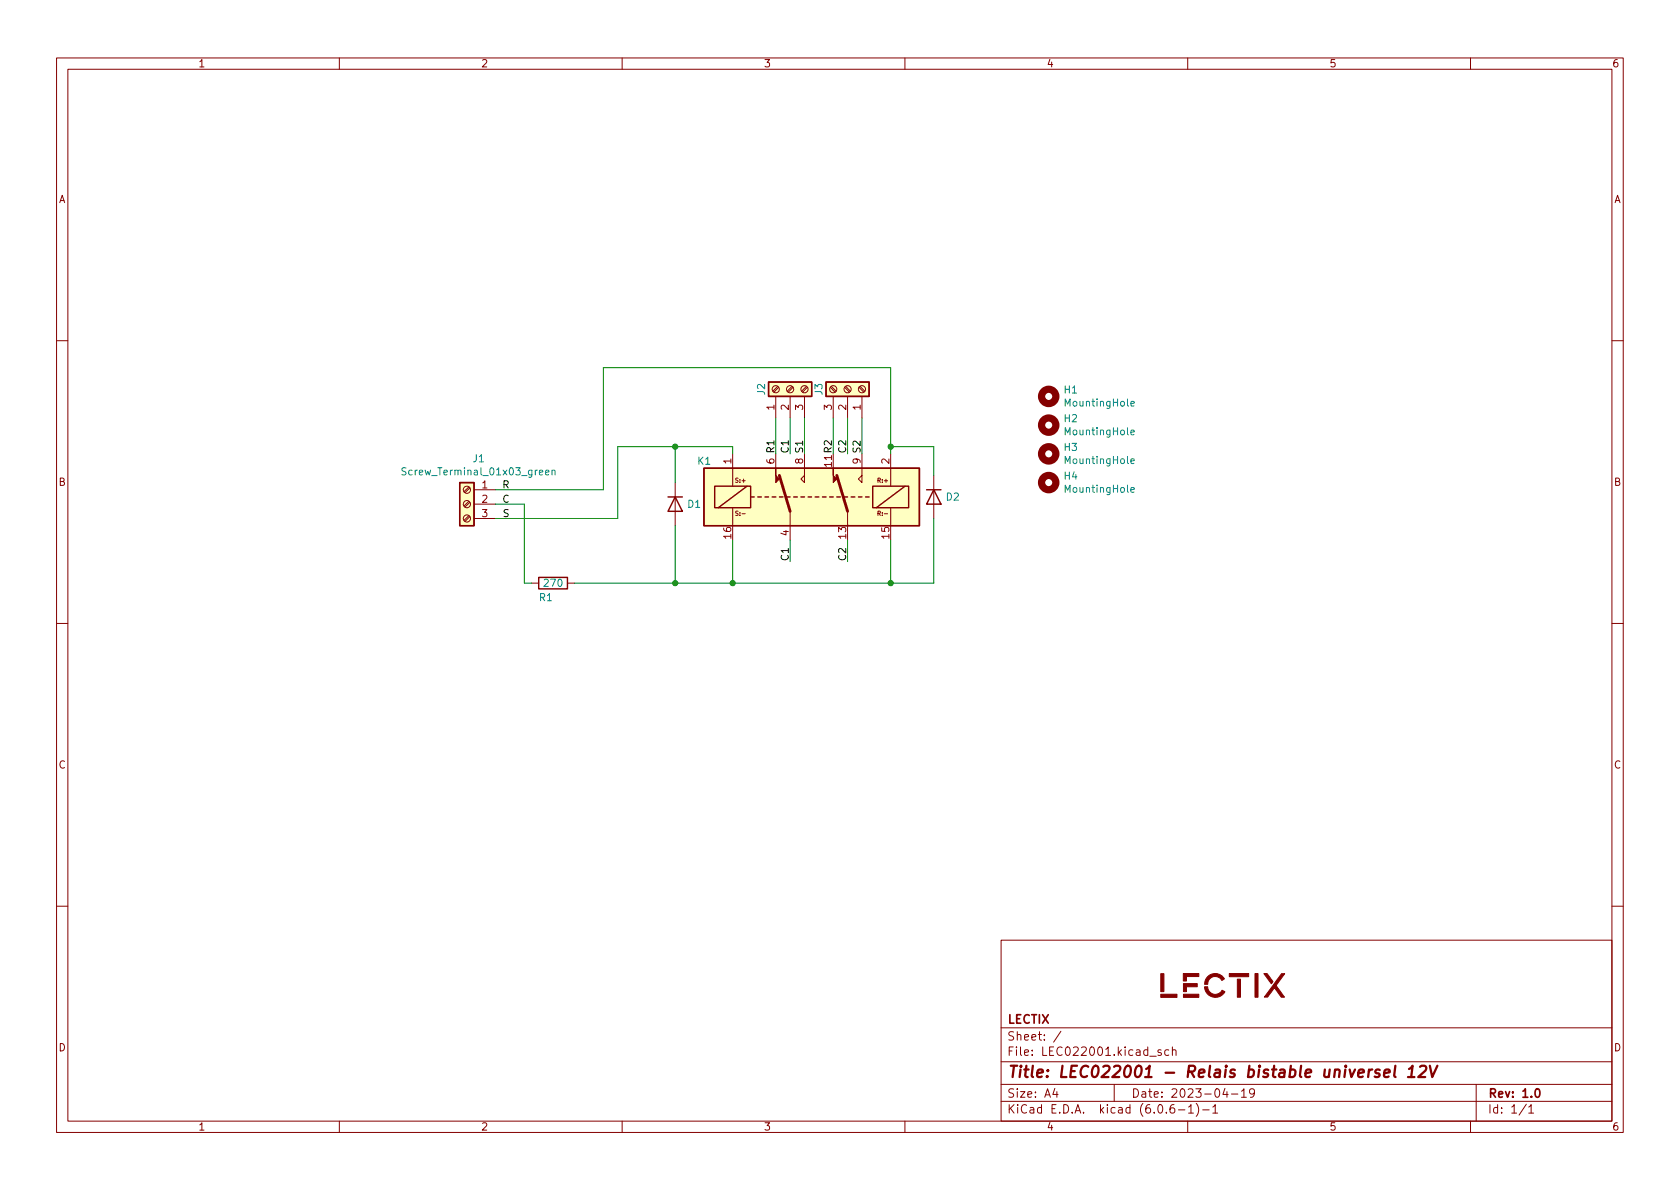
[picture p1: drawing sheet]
<svg xmlns="http://www.w3.org/2000/svg" width="297mm" height="210mm" viewBox="0 0 297 210" stroke-linecap="round" stroke-linejoin="round" font-family="sans-serif">
<g fill="none" stroke="#840000" stroke-width=".18">
<path d="M10 10.2h277v190.1h-277zM12 12.2h273v186.1h-273zM60 10.2v2M110 10.2v2M160 10.2v2M210 10.2v2M260 10.2v2M10 60.2h2M137.2 70.1v3.8M137.5 68.3l-.8 .9M137.7 68.5l-.9 .9M139.7 70.1v3.8"/>
<path d="M140 68.3l-.8 .9M140.2 68.5l-.8 .9M142.2 70.1v3.8M142.6 68.3l-.9 .9M142.7 68.5l-.8 .9M146.8 68.5l.9 .9M147 68.3l.8 .9M147.3 70.1v3.8M149.4 68.5l.8 .9M149.5 68.3l.9 .9M149.9 70.1v3.8M151.9 68.5l.8 .9"/>
<path d="M152.1 68.3l.8 .9M152.4 70.1v3.8M285 60.2h2M82.9 91.2l-.9 .8M82.9 88.6l-.9 .9M82.9 86.1l-.9 .8M83.1 91.4l-.9 .8M83.1 88.8l-.9 .9M83.1 86.3l-.9 .8M83.8 86.6h3.8M83.8 89.1h3.8M83.8 91.7h3.8"/>
<path d="M119.4 85.3v7.7M129.5 80.3v5.7M129.5 89.8v3.2M137.2 80.3v2.5M139.7 90.4v5.1M142.2 80.3v5l-.6-.6 .6-.6M149.9 90.4v2.6M152.4 80.3v5l-.6-.6 .6-.6M157.5 80.3v5.7M157.5 89.8v3.2M165.1 84.1v7.6M10 110.2h2"/>
<path d="M94 103.1h1.2M100.3 103.1h1.3M285 110.2h2M10 160.2h2M177 166.3h108v32h-108zM285 160.2h2M60 198.3v2M110 198.3v2M160 198.3v2M177 194.8h108M177 191.8h108M177 187.8h108"/>
<path d="M177 181.8h108M186.5 192.5l-.4 1h1M186.9 193v1M187.6 182.4l-1.3 1.9M197 191.8v3M203.3 186.8h1.1M205.3 185.7l-.4-.1-.2 .2 .1 .3 .5 .1v.4h-.6M206.6 185.7l-.4-.1-.3 .3v.4l.2 .3h.5M207.3 185.8l.2-.2 .4 .1v.9M207.3 185.1v1.5M207.6 195.3a.59 .59 0 0 0-.7 .7v.5l.1 .3h.4l.2-.1 .1-.5-.1-.2-.5-.1-.2 .3M208.4 196.3h1.1"/>
<path d="M210 198.3v2M210.1 195.8l.5-.5v1.5M210.1 196.8h.9M211.5 195.1a1.72 1.72 0 0 1 0 2.3M212.6 196.3h1.2M214.4 195.8l.5-.5v1.5M214.4 196.8h.9M216.6 192.5l-.4 1h.9M216.9 193v1M217.7 193.5h1.2M219.5 193l.4-.5v1.5M219.5 194h.9"/>
<path d="M221.8 193.2l-.3 .3-.4-.1-.2-.2 .2-.6 .4-.1 .2 .2a.99 .99 0 0 1-.3 1.3h-.3M260 198.3v2M261 191.8v6.5M269.9 195.3l-1.3 1.9M270.3 195.8l.4-.5v1.5M270.3 196.8h.9"/>
<circle cx="137.2" cy="68.8" r=".63"/>
<circle cx="139.7" cy="68.8" r=".63"/>
<circle cx="142.2" cy="68.8" r=".63"/>
<circle cx="147.3" cy="68.8" r=".63"/>
<circle cx="149.9" cy="68.8" r=".63"/>
<circle cx="152.4" cy="68.8" r=".63"/>
<circle cx="82.5" cy="89.1" r=".63"/>
<circle cx="82.5" cy="86.6" r=".63"/>
<circle cx="82.5" cy="91.7" r=".63"/>
</g>
<path d="M271.6 192.6l.2-.1a.82 .82 0 0 1 .6 .7 .82 .82 0 0 1-.3 .8h-.2a.81 .81 0 0 1-.6-.6 .81 .81 0 0 1 .3-.8z" fill="none" stroke="#840000" stroke-width=".3"/>
<path d="M242.6 189.1l-.4 .1-.2 .3M244 189.2a.49 .49 0 0 0-.8 .3v.2l.7 .2v.3l-.3 .3-.6-.1M244.7 189.8l1-.2v-.4l-.6-.1-.3 .3v1l.1 .1 .6-.1M246.7 188.5l-.2 1.7 .3 .3M248.9 190.5h1.2M249.1 189l.7-.5-.3 2M251.1 188.7l.3-.2h.5a.45 .45 0 0 1 .3 .5l-.2 .3-1.2 1.2h1.2M252.8 188.5l.4 2 .9-2" fill="none" stroke="#840000" stroke-width=".4"/>
<g fill="none" stroke="#840000" stroke-width=".25">
<path d="M135.9 67.6h7.6v2.5h-7.6zM146 67.6h7.7v2.5h-7.7zM81.3 85.3h2.5v7.7h-2.5zM118.1 87.9h2.5M119.4 87.9l1.2 2.5h-2.5zM124.5 82.8h38.1v10.2h-38.1zM126.4 86h6.3v3.8h-6.3zM132.1 86l-5.1 3.8M132.7 87.9h.6M134 87.9h.6M135.3 87.9h.6M136.5 87.9h.7"/>
<path d="M137.8 87.9h.6M139.1 87.9h.6M140.3 87.9h.7M141.6 87.9h.6M142.9 87.9h.6M144.1 87.9h.7M145.4 87.9h.6M146.7 87.9h.6M148 87.9h.6M149.2 87.9h.7M150.5 87.9h.6M151.8 87.9h.6"/>
<path d="M153 87.9h.7M154.3 86h6.4v3.8h-6.4zM160 86l-5.1 3.8M163.8 86.6h2.6M165.1 86.6l1.3 2.5h-2.6zM95.2 102.1h5.1v2h-5.1z"/>
</g>
<g fill="#ffffc2" stroke="#ffffc2" stroke-width=".18">
<path d="M81.3 85.3h2.5v7.7h-2.5z"/>
<path d="M146 67.6h7.7v2.5h-7.7z"/>
<path d="M135.9 67.6h7.6v2.5h-7.6z"/>
<path d="M124.5 82.8h38.1v10.2h-38.1z"/>
</g>
<path d="M200 76.5l.6-.1-.1-.3-.4-.1-.1 .2v.6h.5M200 71.4l.6-.1-.1-.3h-.4l-.1 .2v.6h.5M71.8 82.8l-.5-.1-.2 .1v.4l.6 .2 .1 .3-.3 .3-.4-.1M96.5 83.6l.6-.2-.1-.2-.4-.1-.1 .2v.6h.5M97.6 83.3l.2-.2 .3 .1v.8M97.6 83.1v.9M200 86.6l.6-.1-.1-.2-.4-.1-.1 .2v.6h.5M200 81.6l.6-.2-.1-.2-.4-.1-.1 .2v.6h.5" fill="none" stroke="#008484" stroke-width=".18"/>
<g fill="none" stroke="#840000" stroke-width="1.3">
<circle cx="185.4" cy="75.2" r="1.27"/>
<circle cx="185.4" cy="70.1" r="1.27"/>
<circle cx="185.4" cy="80.3" r="1.27"/>
<circle cx="185.4" cy="85.3" r="1.27"/>
</g>
<g fill="#840000" stroke="#840000" stroke-width=".18">
<path d="M205.2 172.2h.6v3.2h-.6z"/>
<path d="M205.2 175.8h2.9v.6h-2.9z"/>
<path d="M209.2 175.8h2.8v.6h-2.8z"/>
<path d="M218.8 173.1h.5v3.2h-.5z"/>
<path d="M217.3 172.2h3.5v.5h-3.5z"/>
<path d="M221.9 172.2h.5v4.1h-.5z"/>
<path d="M209.2 173.9h2.5v.6h-1.9v.9h-.6z"/>
<path d="M209.2 172.2h2.8v.5h-2.2v.8h-.6z"/>
<path d="M223.5 172.2h.5l.6 .7a.81 .81 0 0 1 .4 .8l-.2 .3z"/>
<path d="M213.5 172.7a1.9 1.9 0 0 1 2.8 .1l.2 .3-.4 .3-.3-.3a1.44 1.44 0 0 0-1.3-.4l-.5 .2-.3 .4-.2 .8h-.5l.2-.9z"/>
<path d="M213 174.5h.5a1.32 1.32 0 0 0 2.1 1.1l.5-.5 .4 .2a.37 .37 0 0 1-.3 .5 1.91 1.91 0 0 1-2 .4 1.91 1.91 0 0 1-1.2-1.7z"/>
<path d="M226.6 172.2h.6l-1.6 2.1 1.5 2h-.6l-1.2-1.6-1.2 1.6h-.6z"/>
<path d="M137.2 82.8v1.3l.6 .6-.6 .6z"/>
<path d="M147.3 82.8v1.3l.7 .6-.7 .6z"/>
</g>
<path d="M137.8 84.1l1.9 6.3M148 84.1l1.9 6.3" fill="none" stroke="#840000" stroke-width=".51"/>
<g fill="none" stroke="#008400" stroke-width=".18">
<path d="M119.4 79v6.3M137.2 73.9v6.4M139.7 73.9v6.4M142.2 73.9v6.4M147.3 73.9v6.4M149.9 73.9v6.4M152.4 73.9v6.4M157.5 79h7.6v5.1M87.6 89.1h5.1v14h1.3M119.4 93v10.1M129.5 80.3v-1.3h-20.3v12.7h-21.6M129.5 95.5v7.6"/>
<path d="M139.7 95.5v3.8M149.9 95.5v3.8M157.5 80.3v-15.3h-50.8v21.6h-19.1M157.5 95.5v7.6M165.1 91.7v11.4h-63.5"/>
</g>
<g fill="#008400" stroke="#008400" stroke-width=".18">
<circle cx="157.5" cy="103.1" r=".46"/>
<circle cx="157.5" cy="79" r=".46"/>
<circle cx="119.4" cy="79" r=".46"/>
<circle cx="119.4" cy="103.1" r=".46"/>
<circle cx="129.5" cy="103.1" r=".46"/>
</g>
<text font-size="2.8" fill="#840000" x="178" y="190.6">Title: LEC022001 - Relais bistable universel 12V</text>
<g font-size="2.1" fill="#840000">
<text x="178" y="184">Sheet: /</text>
<text x="178" y="181">LECTIX</text>
<text x="178" y="186.7">File: LEC022001.kicad_sch</text>
<text x="178" y="196.9">KiCad E.D.A. kicad (6.0.6-1)-1</text>
<text x="178" y="194.1">Size: A4</text>
<text x="200" y="194.1">Date: 2023-04-19</text>
<text x="263" y="194.1">Rev: 1.0</text>
<text x="263" y="196.9">Id: 1/1</text>
</g>
<g font-size="1.8" fill="#840000">
<text x="35" y="11.9">1</text>
<text x="85" y="11.9">2</text>
<text x="135" y="11.9">3</text>
<text x="185" y="11.9">4</text>
<text x="235" y="11.9">5</text>
<text x="285" y="11.9">6</text>
<text x="10.3" y="35.9">A</text>
<text x="285.3" y="35.9">A</text>
<text x="136.9" y="72.5" transform="rotate(-90 136.9 72.5)">1</text>
<text x="139.4" y="72.5" transform="rotate(-90 139.4 72.5)">2</text>
<text x="142" y="72.5" transform="rotate(-90 142 72.5)">3</text>
<text x="147.1" y="72.5" transform="rotate(-90 147.1 72.5)">3</text>
<text x="149.6" y="72.5" transform="rotate(-90 149.6 72.5)">2</text>
<text x="152.1" y="72.5" transform="rotate(-90 152.1 72.5)">1</text>
<text x="129.3" y="82" transform="rotate(-90 129.3 82)">1</text>
<text x="157.2" y="82" transform="rotate(-90 157.2 82)">2</text>
<text x="10.3" y="85.9">B</text>
<text x="85.2" y="86.4">1</text>
<text x="85.2" y="88.9">2</text>
<text x="285.3" y="85.9">B</text>
<text x="85.2" y="91.4">3</text>
<text x="129.3" y="95.2" transform="rotate(-90 129.3 95.2)">16</text>
<text x="139.4" y="94.7" transform="rotate(-90 139.4 94.7)">4</text>
<text x="149.6" y="95.2" transform="rotate(-90 149.6 95.2)">13</text>
<text x="157.2" y="95.2" transform="rotate(-90 157.2 95.2)">15</text>
<text x="10.3" y="135.9">C</text>
<text x="285.3" y="135.9">C</text>
<text x="10.3" y="185.9">D</text>
<text x="285.3" y="185.9">D</text>
<text x="35" y="199.9">1</text>
<text x="85" y="199.9">2</text>
<text x="135" y="199.9">3</text>
<text x="185" y="199.9">4</text>
<text x="235" y="199.9">5</text>
<text x="285" y="199.9">6</text>
</g>
<g font-size="1.8" fill="#008484">
<text x="135.3" y="69.8" transform="rotate(-90 135.3 69.8)">J2</text>
<text x="145.4" y="69.8" transform="rotate(-90 145.4 69.8)">J3</text>
<text x="188.2" y="69.6">H1</text>
<text x="188.5" y="71.9">MountingHole</text>
<text x="188.2" y="74.6">H2</text>
<text x="188.5" y="77">MountingHole</text>
<text x="83.6" y="81.7">J1</text>
<text x="123.4" y="82.2">K1</text>
<text x="188.2" y="79.7">H3</text>
<text x="188.5" y="82">MountingHole</text>
<text x="72" y="84">Screw_Terminal_01x03_green</text>
<text x="121.6" y="89.8">D1</text>
<text x="167.3" y="88.5">D2</text>
<text x="188.2" y="84.8">H4</text>
<text x="188.5" y="87.1">MountingHole</text>
<text x="95.4" y="106.3">R1</text>
<text x="96.3" y="103.8">270</text>
</g>
<g font-size="1.8">
<text x="136.9" y="82" transform="rotate(-90 136.9 82)">6 R1</text>
<text x="139.4" y="80.3" transform="rotate(-90 139.4 80.3)">C1</text>
<text x="142" y="82" transform="rotate(-90 142 82)">8 S1</text>
<text x="147.1" y="82.5" transform="rotate(-90 147.1 82.5)">11R2</text>
<text x="149.6" y="80.3" transform="rotate(-90 149.6 80.3)">C2</text>
<text x="152.1" y="82" transform="rotate(-90 152.1 82)">9 S2</text>
<text x="88.9" y="88.9">C</text>
<text x="88.9" y="86.3">R</text>
<text x="89" y="91.4">S</text>
<text x="139.4" y="99.3" transform="rotate(-90 139.4 99.3)">C1</text>
<text x="149.6" y="99.3" transform="rotate(-90 149.6 99.3)">C2</text>
</g>
<g font-size="1.1" fill="#840000">
<text x="130.1" y="85.3">S:+</text>
<text x="155.2" y="85.3">R:+</text>
<text x="130.2" y="91.2">S:-</text>
<text x="155.3" y="91.2">R:-</text>
</g>
</svg>
